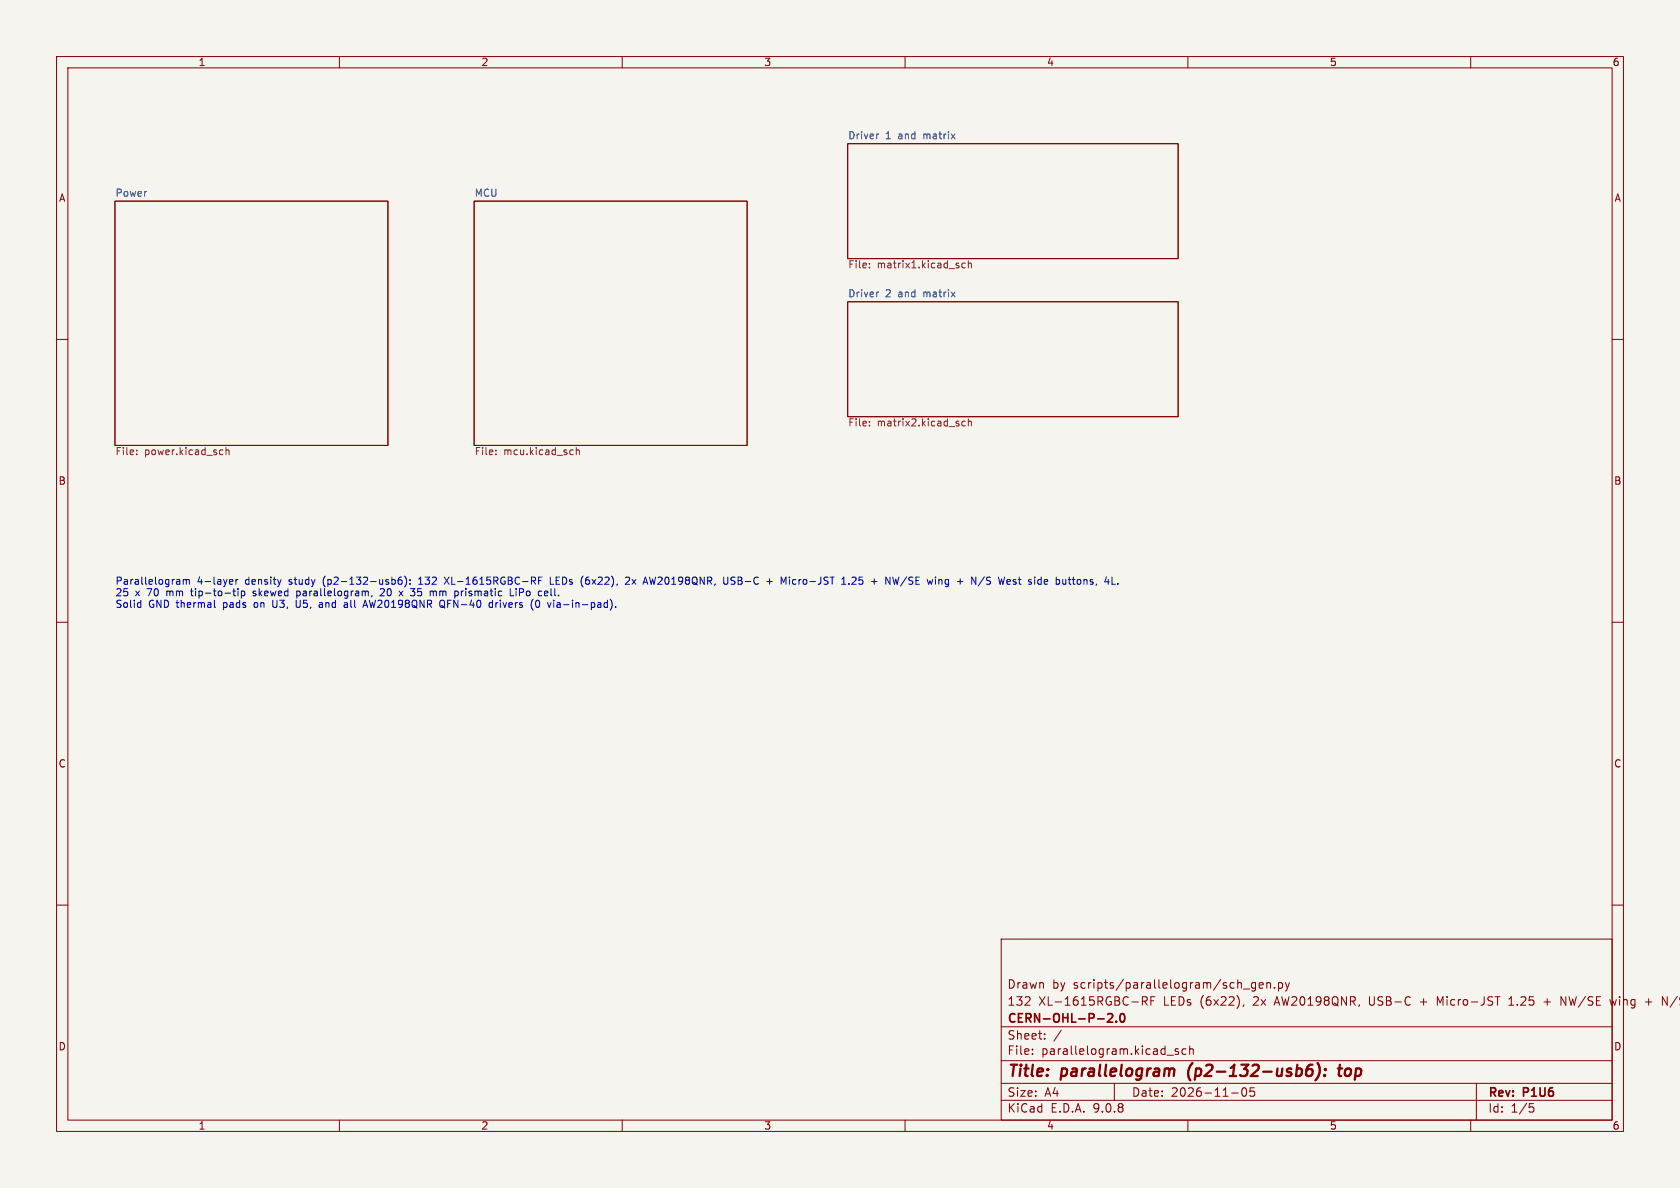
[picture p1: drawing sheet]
<svg xmlns="http://www.w3.org/2000/svg" width="297mm" height="210mm" viewBox="0 0 297 210" stroke-linecap="round" stroke-linejoin="round" font-family="sans-serif">
<path d="M0 0h297v210h-297z" fill="#f5f4ef" stroke="#f5f4ef" stroke-width=".18"/>
<g fill="none" stroke="#840000" stroke-width=".18">
<path d="M10 10h277v190h-277zM12 12h273v186h-273zM60 10v2M110 10v2M160 10v2M210 10v2M260 10v2M20.3 35.6h48.3v43.1h-48.3zM83.8 35.6h48.3v43.1h-48.3zM149.9 25.4h58.4v20.3h-58.4zM149.9 53.3h58.4v20.4h-58.4zM10 60h2"/>
<path d="M285 60h2M10 110h2M285 110h2M10 160h2M177 166h108v32h-108zM202 177l.7-.1 .1-.2-.1-.4-.2-.1h-.5v1.5M202.3 177l.5 .7M203.5 176.9h.5M204.2 176.2h-.7v1.5M219.9 177.6l-.2 .3M222 173.7v1.2l-.3 .3-.4-.1M222 173.8l-.5-.1-.3 .3v.4l.2 .2h.6"/>
<path d="M222.6 174.2l.7-.1-.1-.3-.4-.1-.2 .2 .1 .7h.5M224 173.8l.2-.1 .3 .1 .1 .9M224 173.7v1M225.3 174.6v.1M226 173.8l.5-.1 .2 .3v.4l-.1 .2h-.6M226 173.7v1.5M227.2 173.7l.4 1M227.6 174.7l-.1 .4-.3 .1M228 173.7l-.4 1M254.6 177.3l-.5-1.1v1.5M264.3 176.2h.9M266.7 177.7h.9"/>
<path d="M266.7 176.6l.5-.4v1.5M273 177.1h1.1M276 177.7v-1.5l.8 1.5M284.6 176.7l.3 1 .3-.7 .3 .7 .2-1M285 160h2M290.9 177.1h1.1M291.5 176.6v1.1M294.7 176.2v1.5l-.8-1.5v1.5M60 198v2M110 198v2M160 198v2M177 194.5h108"/>
<path d="M177 191.5h108M177 187.5h108M177 181.5h108M182.5 186.3v.1M182.5 185.5v.1M184.7 183.6v.1M184.7 182.8v.1M187.6 182.1l-1.3 2M197 191.5v3M206.3 186.5h1.2M208.3 185.5l-.3-.1-.3 .2 .1 .2 .5 .2v.3h-.6M209.7 185.5l-.5-.1-.2 .3v.4l.1 .2h.6"/>
<path d="M210 198v2M210.3 185.5l.2-.1 .4 .1 .1 .9M210.3 184.9v1.5M217.7 193.2h1.2M219.7 192.4a.81 .81 0 0 0 .3 1.4l.2-.1 .2-.5-.2-.8M221 192.3v.7l.2-.1h.5l.1 .6-.3 .3-.5-.1M260 198v2M261 191.5v6.5M270.4 195.1h.7M270.5 195.7h.4l.3 .3-.2 .5-.5 .1"/>
</g>
<path d="M206.9 189l.2-.1 .5 .1-.1 1.2M210.1 189.3v1.1M232 188.2a.91 .91 0 0 0-1 .9l-.1 .7 .1 .3a.66 .66 0 0 0 1-.3l.1-.4-.2-.3a.66 .66 0 0 0-1 .3M232.9 187.9a2.32 2.32 0 0 1-.4 3.1M234.2 190l.1 .1-.1 .1M234.2 190l-.1 .1 .1 .1M234.2 190v.2M234.3 189v.2M234.3 189l.1 .1-.1 .1M234.3 189l-.1 .1 .1 .1M236.5 188.9h.8M236.9 188.2l-.2 1.7v.2l.4 .1" fill="none" stroke="#840000" stroke-width=".4"/>
<path d="M195.8 179.3l.6-.1 .2 .1 .1 .3-.9 1.1h.9M198.1 179.3l.2-.1a.81 .81 0 0 1 .6 .6 .81 .81 0 0 1-.3 .8l-.1 .1a.81 .81 0 0 1-.4-1.4zM197.3 180.5v.2" fill="none" stroke="#840000" stroke-width=".3"/>
<g fill="none" stroke="#725600" stroke-width=".18">
<path d="M153.7 47.2v.2M153.7 46.6v.1M170.6 46.6l-.3-.1-.3 .3 .2 .5h.4M171.2 46.6l.2-.1 .3 .1v.8M171.2 46.1v1.3M24.2 79.6v.1M39 79.5l.4 .1M40 79.7l.1-.2 .3 .1 .1 .8M40 79.1v1.3M87.7 79.6v.1M101.2 79.5l.1 .1M101.9 79.7l.2-.2 .3 .1v.8"/>
<path d="M101.9 79.1v1.3M153.7 74.5v.1M153.7 75.2v.1M170.6 74.5l-.3-.1-.3 .3 .2 .5h.4M171.2 74v1.3M171.2 74.6l.2-.2 .3 .1v.8M24.2 80.3v.1M39.4 80.3l-.4 .1M87.7 80.3v.1M101.3 80.3l-.1 .1"/>
</g>
<path d="M155.3 23.7l-.2 .1M155.3 51.6l-.2 .1" fill="none" stroke="#006464" stroke-width=".18"/>
<g fill="none" stroke="#0000c2" stroke-width=".18">
<path d="M24.5 106.5l.4 .1M24.9 106.1v1.3M24.9 107.3l-.4 .1M31.7 102.5l.1 .8M31.8 103.2l-.1 .1M31.8 102.7l-.1 .1M32.4 102.4v.9M32.4 102.6l.4-.2 .1 .2M32.9 102.6l.2-.2 .3 .1 .1 .8M32.9 102.6v.7M37.9 106.1v1.1l.2 .2M40.7 102.4l.4 .1 .1 .2-.6 .2"/>
<path d="M41.1 103.2l-.4 .1M41.2 104.5h.4M41.3 104.1v1l.3 .2M41.7 102.4v.9M42.1 102.4l-.4 .3M42.1 104.1v.1M42.1 104.5v.8M42.7 104.5v1.3M43 104.5h-.3M43.2 104.5l.1 .2-.1 .5-.2 .1h-.3M44.7 105.3h.2M44.8 104.5l-.1 .2 .2 .2"/>
<path d="M48.2 106.1v1l.3 .3M49.7 102.4l-.3 .9M52.4 106.1v1l.1 .2 .3 .1M52.5 105.3h.3M52.5 104.5v1.3M57 106.8l-.4 .1-.2 .2 .2 .3 .4-.1M60.9 107.3h.5M61.4 106.6v.8M61.4 106.8l-.5 .2M64.1 107.4l.5-1.3 .4 1.3M64.3 107h.6M65.1 104.5v.8"/>
<path d="M65.8 105.3l-.1 .2M67.9 104.6l-.7 .7h.8M69.4 102.4l.4 .1 .1 .2-.1 .5-.4 .1M70.6 104.5l.6 .8M71 102l-.4 .1a.86 .86 0 0 0 0 1.2l.4-.1 .1-.5-.2-.2-.4 .1-.1 .1M71.2 104.5l-.6 .8M71.5 101.8a1.46 1.46 0 0 1 0 2M72.5 103.2v.1M72.5 102.5v.1M72.5 104.1h.8l-.4 .4M74 103.3h.7M74.2 102.2l-.2 .2"/>
<path d="M76.6 104.7l.2-.2h.3v.8M78 107.1l.7 .4M78.4 106.2a.81 .81 0 0 1-.1 1.2l-.4-.1M78.5 102l.9 1.3M79.4 102l-.9 1.3M81.6 104.5v.8M81.8 104.5l-.2 .2M86.6 106.6l-.1 .2v.5l.2 .1 .4-.1M87.1 106.1v1.3M87.7 106.5v.9M87.8 106.6l-.1 .2M90.2 104.1v1.2h.6"/>
<path d="M91.2 104.5v.8M94.2 107.8l.1 .1M94.8 106.2a.69 .69 0 0 0 .3 1.2l.2-.1 .1-.4-.1-.7M95.2 102.6h.5M95.8 102h-.6v1.3M96.3 104.5h.4l.2 .3-.6 .1M96.3 105.3h.5M97.3 102v1.3h.6M98.6 106.5l-.1 .1M98.6 106.9l-.2 .2 .2 .3M108.8 107.3v.1M110.6 102.1l.5-.1 .2 .4-.8 .9h.8"/>
<path d="M114.8 102l.3 1.3M128.7 102l-.1 1.2-.2 .1-.3-.1M129.2 103.2l.2 .1M129.3 102.1l-.1 .2 .1 .3M135.6 102.8h.9M136 102.3v1M139.6 102v.1M139.6 102.4v.9M148.8 103.3h.7M148.9 102.3l.3-.3v1.3M150.1 103.2v.1M151.1 102l-.5 .1"/>
<path d="M151.3 102.6l-.7 .7h.7M158.9 102l-.3 1.3-.2-.9-.3 .9M166 102.6l.3-.2 .2 .2M166 102.4v.9M171.8 103.3v-1.3l.7 1.3M174 102l-1.1 1.6M174.4 103.2l.5 .1M174.9 102h-.3l-.2 .3 .1 .3 .4 .1M179.6 102.5l-.3-.1-.2 .2 .1 .2 .4 .1v.3h-.5M184.8 102.4h.2l.2 .2M185.2 103.2l-.4 .1M185.2 102.7l-.6 .2"/>
<path d="M189.6 102.4h.5M189.8 102v1.1l.3 .2M197.6 103.2v.1"/>
</g>
<g font-size="2.8" fill="#840000">
<text x="178" y="190.9">Title:</text>
<text x="187.7" y="190.9">parallelogram</text>
<text x="210.8" y="190.9">(p2-132-usb6):</text>
<text x="238.3" y="190.9">top</text>
</g>
<g font-size="2.1" fill="#840000">
<text x="178" y="178">132</text>
<text x="178" y="175">Drawn</text>
<text x="183.6" y="178">XL-1615RGBC-RF</text>
<text x="186" y="175">by</text>
<text x="189.8" y="175">scripts/parallelogram/sch_gen.py</text>
<text x="205.7" y="178">LEDs</text>
<text x="212.3" y="178">(6x22),</text>
<text x="221.8" y="178">2x</text>
<text x="225.8" y="178">AW20198QNR,</text>
<text x="242.6" y="178">USB-C</text>
<text x="251.7" y="178">+</text>
<text x="254.9" y="178">Micro-JST</text>
<text x="267.8" y="178">1.25</text>
<text x="274.1" y="178">+</text>
<text x="277.2" y="178">NW/SE</text>
<text x="286.2" y="178">wing</text>
<text x="295.6" y="178">N/S</text>
<text x="178" y="184">Sheet:</text>
<text x="178" y="181.2">CERN-OHL-P-2.0</text>
<text x="178" y="186.7">File:</text>
<text x="184.1" y="186.7">parallelogram.kicad_sch</text>
<text x="178" y="196.9">KiCad</text>
<text x="178" y="194.1">Size:</text>
<text x="184.7" y="194.1">A4</text>
<text x="185.7" y="196.9">E.D.A.</text>
<text x="193.3" y="196.9">9.0.8</text>
<text x="200" y="194.1">Date:</text>
<text x="207" y="194.1">2026-11-05</text>
<text x="263" y="194.3">Rev:</text>
<text x="263" y="196.9">Id:</text>
<text x="267.1" y="196.9">1/5</text>
<text x="269.4" y="194.3">P1U6</text>
</g>
<g font-size="1.8" fill="#840000">
<text x="35" y="11.9">1</text>
<text x="85" y="11.9">2</text>
<text x="135" y="11.9">3</text>
<text x="185" y="11.9">4</text>
<text x="235" y="11.9">5</text>
<text x="285" y="11.9">6</text>
<text x="10.3" y="35.9">A</text>
<text x="285.3" y="35.9">A</text>
<text x="10.3" y="85.9">B</text>
<text x="285.3" y="85.9">B</text>
<text x="10.3" y="135.9">C</text>
<text x="285.3" y="135.9">C</text>
<text x="10.3" y="185.9">D</text>
<text x="285.3" y="185.9">D</text>
<text x="35" y="199.9">1</text>
<text x="85" y="199.9">2</text>
<text x="135" y="199.9">3</text>
<text x="185" y="199.9">4</text>
<text x="235" y="199.9">5</text>
<text x="285" y="199.9">6</text>
</g>
<g font-size="1.8" fill="#006464">
<text x="149.9" y="24.7">Driver</text>
<text x="156.5" y="24.7">1</text>
<text x="158.9" y="24.7">and</text>
<text x="163.5" y="24.7">matrix</text>
<text x="20.3" y="34.9">Power</text>
<text x="83.8" y="34.9">MCU</text>
<text x="149.9" y="52.6">Driver</text>
<text x="156.5" y="52.6">2</text>
<text x="158.9" y="52.6">and</text>
<text x="163.5" y="52.6">matrix</text>
</g>
<g font-size="1.8" fill="#725600">
<text x="149.9" y="47.5">File:</text>
<text x="155.1" y="47.5">matrix1.kicad_sch</text>
<text x="149.9" y="75.5">File:</text>
<text x="155.1" y="75.5">matrix2.kicad_sch</text>
<text x="20.3" y="80.5">File:</text>
<text x="25.5" y="80.5">power.kicad_sch</text>
<text x="83.8" y="80.5">File:</text>
<text x="89" y="80.5">mcu.kicad_sch</text>
</g>
<g font-size="1.8" fill="#0000c2">
<text x="20.3" y="103.6">Parallelogram</text>
<text x="20.3" y="105.6">25</text>
<text x="20.3" y="107.7">Solid</text>
<text x="23.9" y="105.6">x</text>
<text x="26.1" y="105.6">70</text>
<text x="26.3" y="107.7">GND thermal</text>
<text x="29.7" y="105.6">mm</text>
<text x="34.3" y="105.6">tip-to-tip</text>
<text x="34.9" y="103.6">4-layer</text>
<text x="39.7" y="107.7">pads</text>
<text x="43.5" y="103.6">density</text>
<text x="45.4" y="107.7">on</text>
<text x="45.4" y="105.6">skewed</text>
<text x="48.9" y="107.7">U3,</text>
<text x="51.3" y="103.6">study</text>
<text x="53.2" y="107.7">U5,</text>
<text x="53.3" y="105.6">parallelogram,</text>
<text x="57.5" y="107.7">and</text>
<text x="57.5" y="103.6">(p2-132-usb6):</text>
<text x="62.1" y="107.7">all</text>
<text x="65.8" y="107.7">AW20198QNR</text>
<text x="68.3" y="105.6">20</text>
<text x="71.9" y="105.6">x</text>
<text x="74.1" y="105.6">35</text>
<text x="74.7" y="103.6">132</text>
<text x="77.7" y="105.6">mm</text>
<text x="79.4" y="107.7">QFN-40</text>
<text x="79.5" y="103.6">XL-1615RGBC-RF</text>
<text x="82.2" y="105.6">prismatic</text>
<text x="88.4" y="107.7">drivers</text>
<text x="92.2" y="105.6">LiPo</text>
<text x="95.9" y="107.7">(0</text>
<text x="97.5" y="105.6">cell.</text>
<text x="98.3" y="103.6">LEDs</text>
<text x="99.2" y="107.7">via-in-pad).</text>
<text x="104" y="103.6">(6x22),</text>
<text x="112.1" y="103.6">2x</text>
<text x="115.5" y="103.6">AW20198QNR,</text>
<text x="129.8" y="103.6">USB-C</text>
<text x="137.6" y="103.6">+</text>
<text x="140.3" y="103.6">Micro-JST</text>
<text x="151.3" y="103.6">1.25</text>
<text x="156.7" y="103.6">+</text>
<text x="159.5" y="103.6">NW/SE</text>
<text x="167.1" y="103.6">wing</text>
<text x="172.5" y="103.6">+</text>
<text x="175.2" y="103.6">N/S</text>
<text x="180.3" y="103.6">West</text>
<text x="185.8" y="103.6">side</text>
<text x="190.8" y="103.6">buttons,</text>
</g>
</svg>
